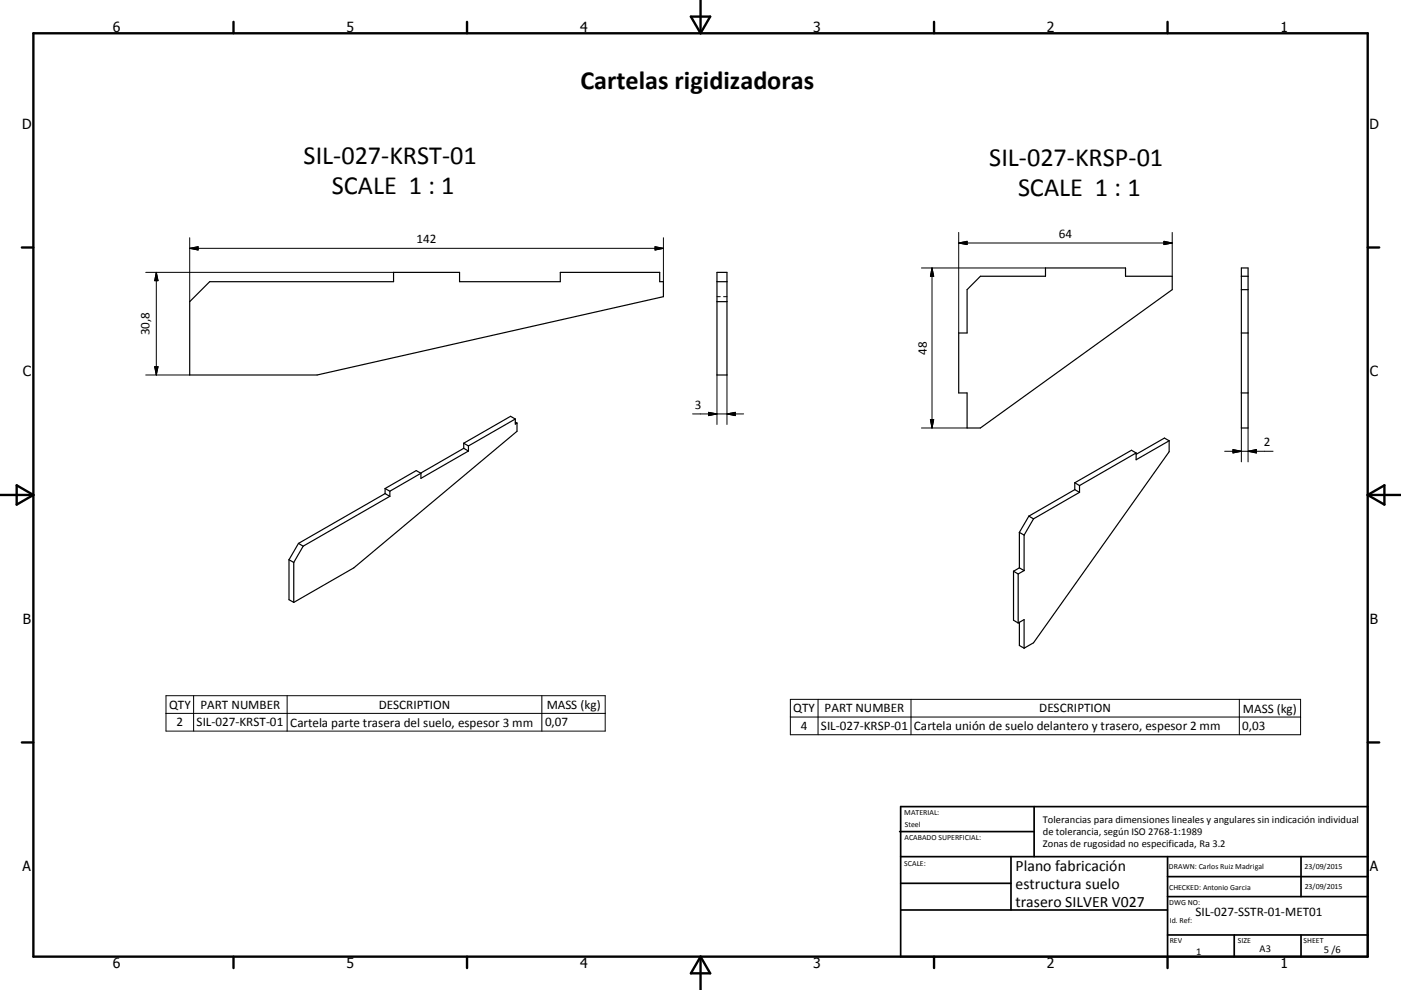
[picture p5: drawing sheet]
<svg xmlns="http://www.w3.org/2000/svg" width="420mm" height="297mm" viewBox="0 0 420 297" stroke-linecap="round" stroke-linejoin="round" font-family="sans-serif">
<g fill="none" stroke="#000" stroke-width=".36">
<path d="M56.9 90.5l6-6h55.1v-2.8h19.8v2.8h30.2v-2.8h29.8v2.8h1.1v4.5l-103.8 23.5h-38.2zM215 81.7h3v30.8h-3zM215 84.5h3M215 90.5h3M293.9 82.9h19.5v-2.5h24v2.5h14v4l-57.5 41.5h-4v-10.5h-2.5v-18h2.5v-13zM372.2 80.4h2v48h-2zM372.2 82.9h2M372.2 99.9h2M372.2 86.9h2M372.2 117.9h2M139 134.5l1.4 .8M139 134.5l-12.9 7.4"/>
<path d="M139 133l1.4 .8M139 133v1.5M140.4 133.8v1.5M140.4 135.3l-14.2 8.2v-1.5M154.5 125.7v1.5l.5-.3M154.5 125.7l-14.1 8.1M154.5 125.7l-1.4-.8-14.1 8.1M154.5 126.6l.5 .3M155 126.9v2.5l-48.9 41-18 10.3M340.6 135.9l-1.4-.8-17 9.7M340.6 135.9l-16.9 9.8M350.5 132.2l-9.9 5.7v-2"/>
<path d="M350.5 132.2v3.3l-40.6 57.3-2.9 1.7M350.5 132.2l-1.4-.8-8.5 4.9M115.5 148.1l-26 14.9M115.5 148.1l1.4 .8M115.5 146.6l1.4 .8M115.5 146.6v1.5M116.9 147.4v1.5M116.9 148.9l-26 15M126.2 142l-9.3 5.4M126.2 142l-1.4-.8-9.3 5.4M305.6 159.7l1.4 .8M305.6 159.7v10.7"/>
<path d="M308.5 154.8l1.4 .9M308.5 154.8l-2.9 4.9M309.9 155.7l-2.9 4.8M322.2 144.8l1.5 .9M322.2 144.8v2.1M322.2 146.9l1.5 .8M322.2 146.9l-13.7 7.9M323.7 145.7v2M323.7 147.7l-13.8 8M86.6 167.9l1.5 .8M86.6 167.9v12l1.5 .8M88.1 168.7v12"/>
<path d="M89.5 163l1.4 .9M89.5 163l-2.9 4.9M90.9 163.9l-2.8 4.8M303.9 171.4l1.4 .8M303.9 171.4v14.7l1.4 .8M305.3 172.2v14.7M305.6 170.4l1.4 .8M305.6 170.4l-1.7 1M307 160.5v10.7M307 171.2l-1.7 1M305.3 186.9l1.7-1v8.6M305.6 186.7v7l1.4 .8"/>
</g>
<g fill="none" stroke="#000" stroke-width=".3">
<path d="M56.9 74.5h142M56.9 74.5l2.5-.5v1zM56.9 71.3v19.2M196.4 74l2.5 .5-2.5 .5zM198.9 71.3v13.2M287.4 72.9h64M287.4 72.9l2.5-.5v1zM287.4 69.7v30.2M349 72.4l2.4 .5-2.4 .5zM351.4 69.7v13.2M43.7 81.7h74.3M46.9 81.7v30.8"/>
<path d="M46.9 81.7l.5 2.5h-1zM215 89h.9M216.9 89h1.1M276.3 80.4h37.1M279.4 80.4v48M279.4 80.4l.5 2.5h-1zM43.7 112.5h13.2M46.4 110h1l-.5 2.5zM215 112.5v14.9M218 112.5v14.9M207.6 124.2h15.4M212.4 123.7l2.6 .5-2.6 .5z"/>
<path d="M218 124.2l2.4-.5v1zM276.3 128.4h13.6M278.9 125.9h1l-.5 2.5zM367.2 135.4h14.5M369.7 134.9l2.5 .5-2.5 .5zM372.2 128.4v10.2M374.2 135.4l2.5-.5v1zM374.2 128.4v10.2M49.8 208.7h131.6v10.6h-131.6zM49.8 214h131.6M58 208.7v10.6M86.1 208.7v10.6"/>
<path d="M162.4 208.7v10.6M237 209.8h152.9v10.6h-152.9zM237 215.1h152.9M245.3 209.8v10.6M273.1 209.8v10.6M371.6 209.8v10.6"/>
</g>
<g fill="none" stroke="#000" stroke-width=".71">
<path d="M10 10h400v277h-400zM70 6.6v3.4M140 6.6v3.4M207.1 5h5.8l-2.9 5zM210 0v10M280 6.6v3.4M350 6.6v3.4M6.6 74.2h3.4M410 74.2h3.5M0 148.5h10M5 145.6l5 2.9-5 2.9zM410 148.5h10.1"/>
<path d="M410 148.5l5.1-2.9v5.8zM6.6 222.7h3.4M410 222.7h3.5M70 287v3.4M140 287v3.4M210 287v10M210 287l2.9 5h-5.8zM280 287v3.4M350 287v3.4"/>
</g>
<g fill="none" stroke="#000" stroke-width=".51">
<path d="M269.7 249.5h40.3M270 242h140v45h-140zM270 257h140M303.1 257v16M310 242v15M350 257v30M390.1 257v12M270 265h33.1M270 273h80M350 269h60M350 263h60M350 280.5h60"/>
<path d="M370 280.5v6.5M390.1 280.5v6.5"/>
</g>
<path d="M56.9 74.5l2.5-.5v1zM196.4 74l2.5 .5-2.5 .5zM287.4 72.9l2.5-.5v1zM349 72.4l2.4 .5-2.4 .5zM46.9 81.7l.5 2.5h-1zM279.4 80.4l.5 2.5h-1zM46.4 110h1l-.5 2.5zM212.4 123.7l2.6 .5-2.6 .5zM218 124.2l2.4-.5v1zM278.9 125.9h1l-.5 2.5zM369.7 134.9l2.5 .5-2.5 .5zM374.2 135.4l2.5-.5v1z" fill="#000" stroke="#000" stroke-width=".3"/>
<g font-size="7.9">
<text x="174" y="26.8">Cartelas rigidizadoras</text>
<text x="91" y="49.1">SIL-027-KRST-01</text>
<text x="296.6" y="49.7">SIL-027-KRSP-01</text>
<text x="99.5" y="58.1">SCALE 1 : 1</text>
<text x="305.2" y="58.7">SCALE 1 : 1</text>
</g>
<g font-size="4.7">
<text x="304.5" y="261.2">Plano fabricación</text>
<text x="304.5" y="266.6">estructura suelo</text>
<text x="304.5" y="272">trasero SILVER V027</text>
</g>
<g font-size="4.2">
<text x="33.9" y="9.6">6</text>
<text x="103.9" y="9.6">5</text>
<text x="173.9" y="9.6">4</text>
<text x="243.8" y="9.6">3</text>
<text x="313.9" y="9.6">2</text>
<text x="383.9" y="9.6">1</text>
<text x="6.7" y="38.7">D</text>
<text x="410.5" y="38.7">D</text>
<text x="6.9" y="112.9">C</text>
<text x="410.7" y="112.9">C</text>
<text x="6.9" y="187.1">B</text>
<text x="410.7" y="187.1">B</text>
<text x="6.8" y="261.4">A</text>
<text x="410.7" y="261.4">A</text>
<text x="33.9" y="290.4">6</text>
<text x="103.9" y="290.4">5</text>
<text x="173.9" y="290.4">4</text>
<text x="243.8" y="290.4">3</text>
<text x="313.9" y="290.4">2</text>
<text x="383.9" y="290.4">1</text>
</g>
<g font-size="3.9">
<text x="317.4" y="71.4">64</text>
<text x="124.9" y="73">142</text>
<text x="44.8" y="100.6" transform="rotate(-90 44.8 100.6)">30,8</text>
<text x="277.9" y="106.4" transform="rotate(-90 277.9 106.4)">48</text>
<text x="208.4" y="122.6">3</text>
<text x="378.9" y="133.9">2</text>
<text x="50.7" y="212.6">QTY</text>
<text x="60.1" y="212.6">PART NUMBER</text>
<text x="113.5" y="212.6">DESCRIPTION</text>
<text x="163.9" y="212.7">MASS (kg)</text>
<text x="237.8" y="213.7">QTY</text>
<text x="247.2" y="213.7">PART NUMBER</text>
<text x="311.6" y="213.7">DESCRIPTION</text>
<text x="372.6" y="213.9">MASS (kg)</text>
<text x="52.9" y="217.9">2</text>
<text x="58.9" y="217.9">SIL-027-KRST-01</text>
<text x="87" y="218">Cartela parte trasera del suelo, espesor 3 mm</text>
<text x="163.4" y="217.9">0,07</text>
<text x="240.1" y="219">4</text>
<text x="246.1" y="219">SIL-027-KRSP-01</text>
<text x="274" y="219.1">Cartela unión de suelo delantero y trasero, espesor 2 mm</text>
<text x="372.4" y="219">0,03</text>
<text x="358.4" y="274.9">SIL-027-SSTR-01-MET01</text>
</g>
<g font-size="3.1">
<text x="312.7" y="246.8">Tolerancias para dimensiones lineales y angulares sin indicación individual</text>
<text x="312.7" y="250.4">de tolerancia, según ISO 2768-1:1989</text>
<text x="312.7" y="254">Zonas de rugosidad no especificada, Ra 3.2</text>
<text x="358.6" y="286.5">1</text>
<text x="377.6" y="285.6">A3</text>
<text x="396.9" y="285.9">5 /6</text>
</g>
<g font-size="2.4">
<text x="271.1" y="244.4">MATERIAL:</text>
<text x="271.2" y="252">ACABADO SUPERFICIAL:</text>
<text x="271.3" y="248">Steel</text>
<text x="271.1" y="259.7">SCALE:</text>
<text x="350.4" y="260.8">DRAWN: Carlos Ruiz Madrigal</text>
<text x="391.1" y="260.6">23/09/2015</text>
<text x="350.5" y="267">CHECKED: Antonio Garcia</text>
<text x="391.2" y="266.7">23/09/2015</text>
<text x="350.5" y="271.4">DWG NO:</text>
<text x="350.7" y="276.9">Id. Ref:</text>
<text x="350.7" y="282.8">REV</text>
<text x="371.1" y="282.9">SIZE</text>
<text x="390.8" y="283">SHEET</text>
</g>
</svg>
